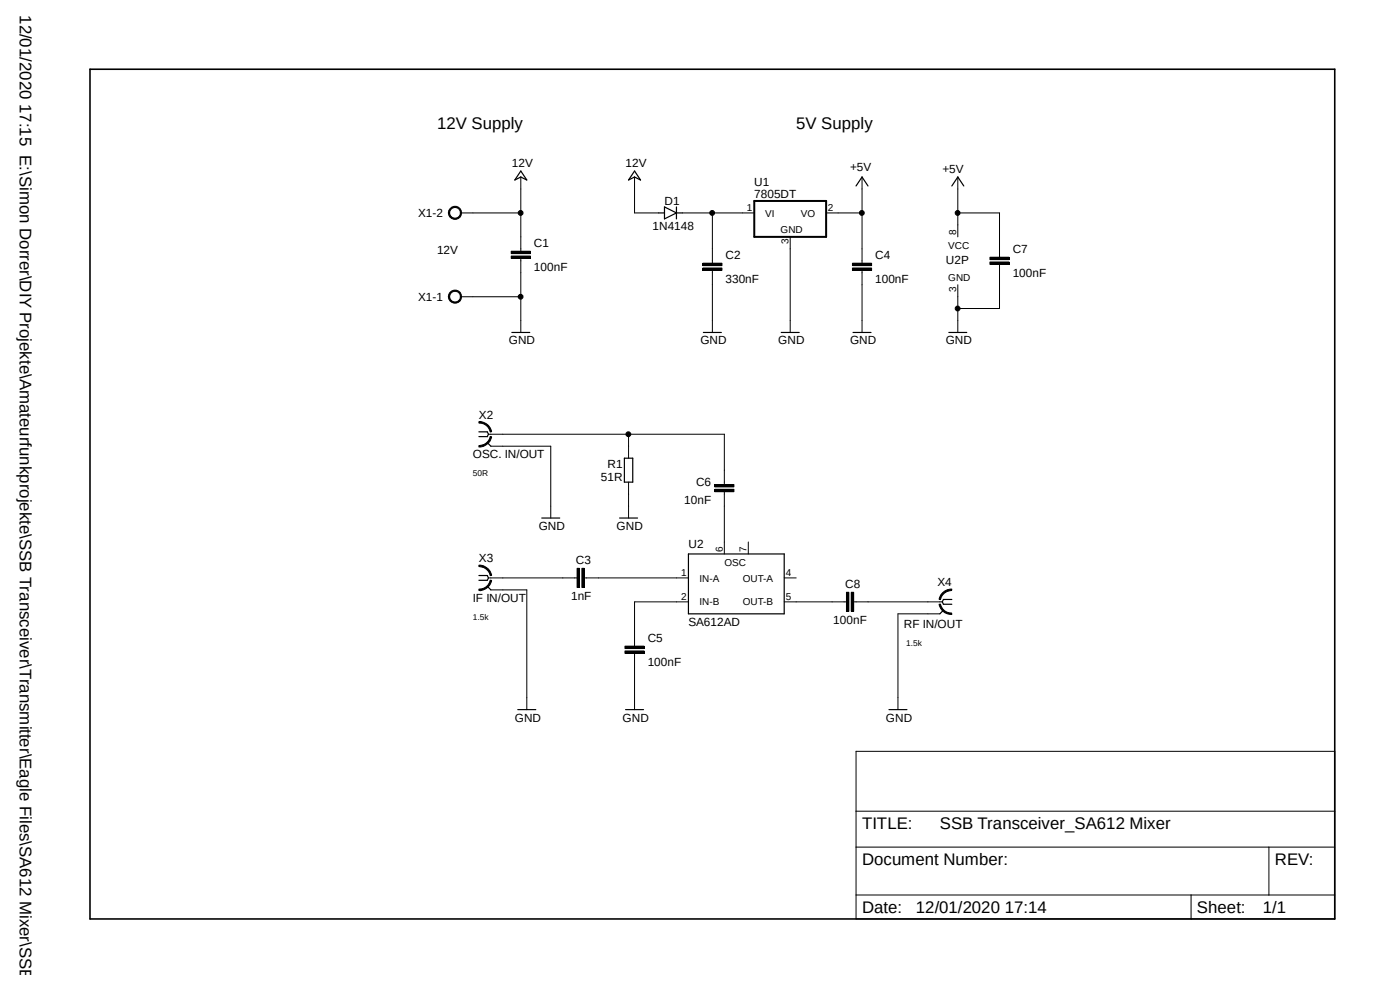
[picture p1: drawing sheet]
<svg xmlns="http://www.w3.org/2000/svg" width="297mm" height="210mm" viewBox="0 0 297 210" stroke-linecap="round" stroke-linejoin="round" font-family="sans-serif">
<path d="M18.5 14.4l265 181.1M283.5 14.4l-265 181.1" fill="none" stroke="#fff" stroke-width=".21"/>
<g fill="none" stroke="#000" stroke-width=".25">
<path d="M110.5 36.3l1.3 1.9-1.3-.7-1.3 .7zM134.6 36.3l1.3 1.9-1.3-.7-1.3 .7zM181.6 39.5l1.3-2 1.2 2M201.9 39.5l1.3-2 1.3 2M139.7 45.2h1.3M141 43.9l2.5 1.3-2.5 1.2zM143.5 43.9v2.5M143.5 45.2h1.3M108.6 70.5h3.8M149.2 70.5h3.8M165.7 70.5h3.8M181 70.5h3.8"/>
<path d="M201.3 70.5h3.8M101.6 91.6h1.8l.2 .5-.2 .5h-1.8M103.4 93.9l.7 .8M132.5 97.2h1.7v5.1h-1.7zM114.9 109.9h3.8M131.4 109.9h3.9M146 117.5h20.4v12.7h-20.4zM101.6 122.1h1.8l.2 .5-.2 .5h-1.8M103.4 124.4l.7 .7M200.2 129.5l-.8 .7M201.9 127.2h-1.7l-.3 .5 .3 .5h1.7M109.9 150.5h3.8"/>
<path d="M132.7 150.5h3.8M188.6 150.5h3.8"/>
</g>
<g fill="none" stroke="#000" stroke-width=".21">
<path d="M110.5 37.5v15.8M134.6 37.5v7.7h5.1M182.9 37.5v18.3M203.2 37.5v12.7M95.5 44.3a1.39 1.39 0 0 1 2.2 .1 1.39 1.39 0 0 1-.8 2.1 1.39 1.39 0 0 1-1.8-1.3h.3a1.15 1.15 0 0 1 1.5-1.2 1.15 1.15 0 0 1 .5 1.9 1.15 1.15 0 0 1-1.9-.3l-.1-.4h-.3zM97.8 45.2h12.7M108.5 53.3h4v.5h-4zM108.5 54.3h4v.5h-4zM110.5 54.8v15.7M144.8 45.2h15.2M149.1 55.8h4.1v.5h-4.1zM149.1 56.9h4.1v.5h-4.1z"/>
<path d="M151.1 45.2v10.6M151.1 57.4v13.1M167.6 50.2v20.3M175.3 45.2h7.6M180.8 55.8h4.1v.5h-4.1zM180.8 56.9h4.1v.5h-4.1zM182.9 57.4v13.1M203.2 45.2h8.8v9.4M210 54.6h4.1v.5h-4.1zM210 55.6h4.1v.5h-4.1zM212 56.1v9.3h-8.8M95.5 62a1.4 1.4 0 0 1 2.2 .2 1.4 1.4 0 0 1-.8 2.1 1.4 1.4 0 0 1-1.8-1.4h.3a1.15 1.15 0 0 1 1.5-1.1 1.15 1.15 0 0 1 .5 1.9 1.15 1.15 0 0 1-1.9-.4l-.1-.4h-.3z"/>
<path d="M97.8 62.9h12.7M203.2 60.4v10.1M101.6 89.5a2.66 2.66 0 0 1 2.7 2.1l-.3 .1a2.35 2.35 0 0 0-2.4-2zM101.6 94.5a2.44 2.44 0 0 0 2.4-1.9l.3 .1a2.69 2.69 0 0 1-2.7 2.1zM103.6 92.1h50.1v10.7M104.1 94.7h12.7v15.2M133.3 92.1v5.1M101.6 119.9a2.77 2.77 0 0 1 2.7 2.1l-.3 .1a2.44 2.44 0 0 0-2.4-1.9zM133.3 102.3v7.6M151.6 102.8h4.1v.5h-4.1zM151.6 103.8h4.1v.5h-4.1zM153.7 104.3v13.2"/>
<path d="M158.7 115v2.5M101.6 125a2.35 2.35 0 0 0 2.4-1.9h.3a2.62 2.62 0 0 1-2.7 2.2zM103.6 122.6h18.8M104.1 125.1h7.7v25.4M122.4 120.6h.5v4h-.5zM123.4 120.6h.6v4h-.6zM124 122.6h22M132.6 137.1h4.1v.5h-4.1zM132.6 138.1h4.1v.5h-4.1zM134.6 138.6v11.9M146 127.7h-11.4v9.4M166.4 127.7h13.2"/>
<path d="M166.4 122.6h2.5M179.6 125.6h.5v4.1h-.5zM180.6 125.6h.5v4.1h-.5zM181.1 127.7h18.8M199.2 128.2l.3-.1a2.35 2.35 0 0 0 2.4 1.9v.3a2.58 2.58 0 0 1-2.7-2.1zM199.4 130.2h-8.9v20.3M199.9 125.8a2.55 2.55 0 0 1 2-.8v.3a2.44 2.44 0 0 0-2.4 1.9l-.3-.1 .1-.3zM181.6 159.4h101.6v35.5h-101.6zM181.6 179.7h101.6M181.6 172.1h101.6M269.2 179.7v10.2M181.6 189.9h101.6"/>
<path d="M252.7 189.9v5"/>
<circle cx="110.4" cy="45.2" r=".51"/>
<circle cx="151.1" cy="45.2" r=".51"/>
<circle cx="182.8" cy="45.2" r=".51"/>
<circle cx="203.2" cy="45.2" r=".51"/>
<circle cx="110.4" cy="62.9" r=".51"/>
<circle cx="203.2" cy="65.4" r=".51"/>
<circle cx="133.3" cy="92.1" r=".51"/>
</g>
<g fill="#000">
<path d="M95.5 44.3a1.39 1.39 0 0 1 2.2 .1 1.39 1.39 0 0 1-.8 2.1 1.39 1.39 0 0 1-1.8-1.3h.3a1.15 1.15 0 0 1 1.5-1.2 1.15 1.15 0 0 1 .5 1.9 1.15 1.15 0 0 1-1.9-.3l-.1-.4h-.3z" fill-rule="evenodd"/>
<path d="M108.5 53.3h4v.5h-4z" fill-rule="evenodd"/>
<path d="M108.5 54.3h4v.5h-4z" fill-rule="evenodd"/>
<path d="M149.1 55.8h4.1v.5h-4.1z" fill-rule="evenodd"/>
<path d="M149.1 56.9h4.1v.5h-4.1z" fill-rule="evenodd"/>
<path d="M180.8 55.8h4.1v.5h-4.1z" fill-rule="evenodd"/>
<path d="M180.8 56.9h4.1v.5h-4.1z" fill-rule="evenodd"/>
<path d="M210 54.6h4.1v.5h-4.1z" fill-rule="evenodd"/>
<path d="M210 55.6h4.1v.5h-4.1z" fill-rule="evenodd"/>
<path d="M95.5 62a1.4 1.4 0 0 1 2.2 .2 1.4 1.4 0 0 1-.8 2.1 1.4 1.4 0 0 1-1.8-1.4h.3a1.15 1.15 0 0 1 1.5-1.1 1.15 1.15 0 0 1 .5 1.9 1.15 1.15 0 0 1-1.9-.4l-.1-.4h-.3z" fill-rule="evenodd"/>
<path d="M101.6 94.5a2.44 2.44 0 0 0 2.4-1.9l.3 .1a2.69 2.69 0 0 1-2.7 2.1z" fill-rule="evenodd"/>
<path d="M101.6 89.5a2.66 2.66 0 0 1 2.7 2.1l-.3 .1a2.35 2.35 0 0 0-2.4-2z" fill-rule="evenodd"/>
<path d="M151.6 102.8h4.1v.5h-4.1z" fill-rule="evenodd"/>
<path d="M151.6 103.8h4.1v.5h-4.1z" fill-rule="evenodd"/>
<path d="M101.6 125a2.35 2.35 0 0 0 2.4-1.9h.3a2.62 2.62 0 0 1-2.7 2.2z" fill-rule="evenodd"/>
<path d="M101.6 119.9a2.77 2.77 0 0 1 2.7 2.1l-.3 .1a2.44 2.44 0 0 0-2.4-1.9z" fill-rule="evenodd"/>
<path d="M122.4 120.6h.5v4h-.5z" fill-rule="evenodd"/>
<path d="M123.4 120.6h.6v4h-.6z" fill-rule="evenodd"/>
<path d="M132.6 137.1h4.1v.5h-4.1z" fill-rule="evenodd"/>
<path d="M132.6 138.1h4.1v.5h-4.1z" fill-rule="evenodd"/>
<path d="M179.6 125.6h.5v4.1h-.5z" fill-rule="evenodd"/>
<path d="M180.6 125.6h.5v4.1h-.5z" fill-rule="evenodd"/>
<path d="M199.2 128.2l.3-.1a2.35 2.35 0 0 0 2.4 1.9v.3a2.58 2.58 0 0 1-2.7-2.1z" fill-rule="evenodd"/>
<path d="M199.9 125.8a2.55 2.55 0 0 1 2-.8v.3a2.44 2.44 0 0 0-2.4 1.9l-.3-.1 .1-.3z" fill-rule="evenodd"/>
<circle cx="110.4" cy="45.2" r=".51"/>
<circle cx="151.1" cy="45.2" r=".51"/>
<circle cx="182.8" cy="45.2" r=".51"/>
<circle cx="203.2" cy="45.2" r=".51"/>
<circle cx="110.4" cy="62.9" r=".51"/>
<circle cx="203.2" cy="65.4" r=".51"/>
<circle cx="133.3" cy="92.1" r=".51"/>
</g>
<path d="M19.1 14.7h264.1v180.2h-264.1z" fill="none" stroke="#000" stroke-width=".34"/>
<path d="M160 42.6h15.3v7.6h-15.3z" fill="none" stroke="#000" stroke-width=".42"/>
<g font-size="3.6">
<text x="4.2" y="3.2" transform="rotate(90 4.2 3.2)">12/01/2020 17:15 E:\Simon Dorrer\DIY Projekte\Amateurfunkprojekte\SSB Transceiver\Transmitter\Eagle Files\SA612 Mixer\SSB Tr</text>
<text x="92.7" y="27.4">12V Supply</text>
<text x="168.9" y="27.4">5V Supply</text>
<text x="182.9" y="175.9">TITLE:</text>
<text x="199.4" y="175.9">SSB Transceiver_SA612 Mixer</text>
<text x="182.9" y="183.5">Document Number:</text>
<text x="270.5" y="183.5">REV:</text>
<text x="182.9" y="193.7">Date:</text>
<text x="194.3" y="193.7">12/01/2020 17:14</text>
<text x="253.9" y="193.7">Sheet:</text>
<text x="267.9" y="193.7">1/1</text>
</g>
<g font-size="2.5">
<text x="108.6" y="35.5">12V</text>
<text x="132.7" y="35.5">12V</text>
<text x="160" y="42">7805DT</text>
<text x="160" y="39.5">U1</text>
<text x="180.3" y="36.3">+5V</text>
<text x="199.9" y="36.8">+5V</text>
<text x="88.7" y="46.1">X1-2</text>
<text x="141" y="43.4">D1</text>
<text x="92.7" y="53.9">12V</text>
<text x="113.3" y="52.4">C1</text>
<text x="138.4" y="48.7">1N4148</text>
<text x="214.8" y="53.7">C7</text>
<text x="113.3" y="57.5">100nF</text>
<text x="153.9" y="54.9">C2</text>
<text x="185.7" y="54.9">C4</text>
<text x="200.7" y="56.1">U2P</text>
<text x="214.8" y="58.8">100nF</text>
<text x="88.7" y="63.8">X1-1</text>
<text x="153.9" y="60">330nF</text>
<text x="185.7" y="60">100nF</text>
<text x="108" y="73.1">GND</text>
<text x="148.6" y="73.1">GND</text>
<text x="165.1" y="73.1">GND</text>
<text x="180.3" y="73.1">GND</text>
<text x="200.6" y="73.1">GND</text>
<text x="101.6" y="88.8">X2</text>
<text x="100.3" y="97.2">OSC. IN/OUT</text>
<text x="128.9" y="99.2">R1</text>
<text x="127.5" y="102">51R</text>
<text x="145.2" y="107">10nF</text>
<text x="147.7" y="103.2">C6</text>
<text x="114.3" y="112.4">GND</text>
<text x="130.8" y="112.4">GND</text>
<text x="101.6" y="119.3">X3</text>
<text x="122.2" y="119.7">C3</text>
<text x="146.1" y="116.2">U2</text>
<text x="179.3" y="124.8">C8</text>
<text x="198.9" y="124.4">X4</text>
<text x="100.3" y="127.7">IF IN/OUT</text>
<text x="121.2" y="127.3">1nF</text>
<text x="137.4" y="136.2">C5</text>
<text x="146.1" y="132.8">SA612AD</text>
<text x="176.8" y="132.4">100nF</text>
<text x="191.8" y="133.3">RF IN/OUT</text>
<text x="137.4" y="141.3">100nF</text>
<text x="109.2" y="153.1">GND</text>
<text x="132.1" y="153.1">GND</text>
<text x="188" y="153.1">GND</text>
</g>
<g font-size="2.1">
<text x="158.5" y="44.8">1</text>
<text x="162.3" y="45.9">VI</text>
<text x="169.9" y="45.9">VO</text>
<text x="175.6" y="44.8">2</text>
<text x="165.6" y="49.5">GND</text>
<text x="167.3" y="51.8" transform="rotate(-90 167.3 51.8)">3</text>
<text x="201.2" y="52.8">VCC</text>
<text x="202.8" y="49.9" transform="rotate(-90 202.8 49.9)">8</text>
<text x="201.2" y="59.6">GND</text>
<text x="202.8" y="61.9" transform="rotate(-90 202.8 61.9)">3</text>
<text x="153.3" y="117.2" transform="rotate(-90 153.3 117.2)">6</text>
<text x="158.4" y="117.2" transform="rotate(-90 158.4 117.2)">7</text>
<text x="144.5" y="122.2">1</text>
<text x="148.4" y="123.4">IN-A</text>
<text x="153.7" y="120.1">OSC</text>
<text x="157.6" y="123.4">OUT-A</text>
<text x="166.7" y="122.2">4</text>
<text x="144.5" y="127.3">2</text>
<text x="148.4" y="128.4">IN-B</text>
<text x="157.6" y="128.4">OUT-B</text>
<text x="166.7" y="127.3">5</text>
</g>
<g font-size="1.8">
<text x="100.3" y="101">50R</text>
<text x="100.3" y="131.5">1.5k</text>
<text x="192.3" y="137.1">1.5k</text>
</g>
</svg>
